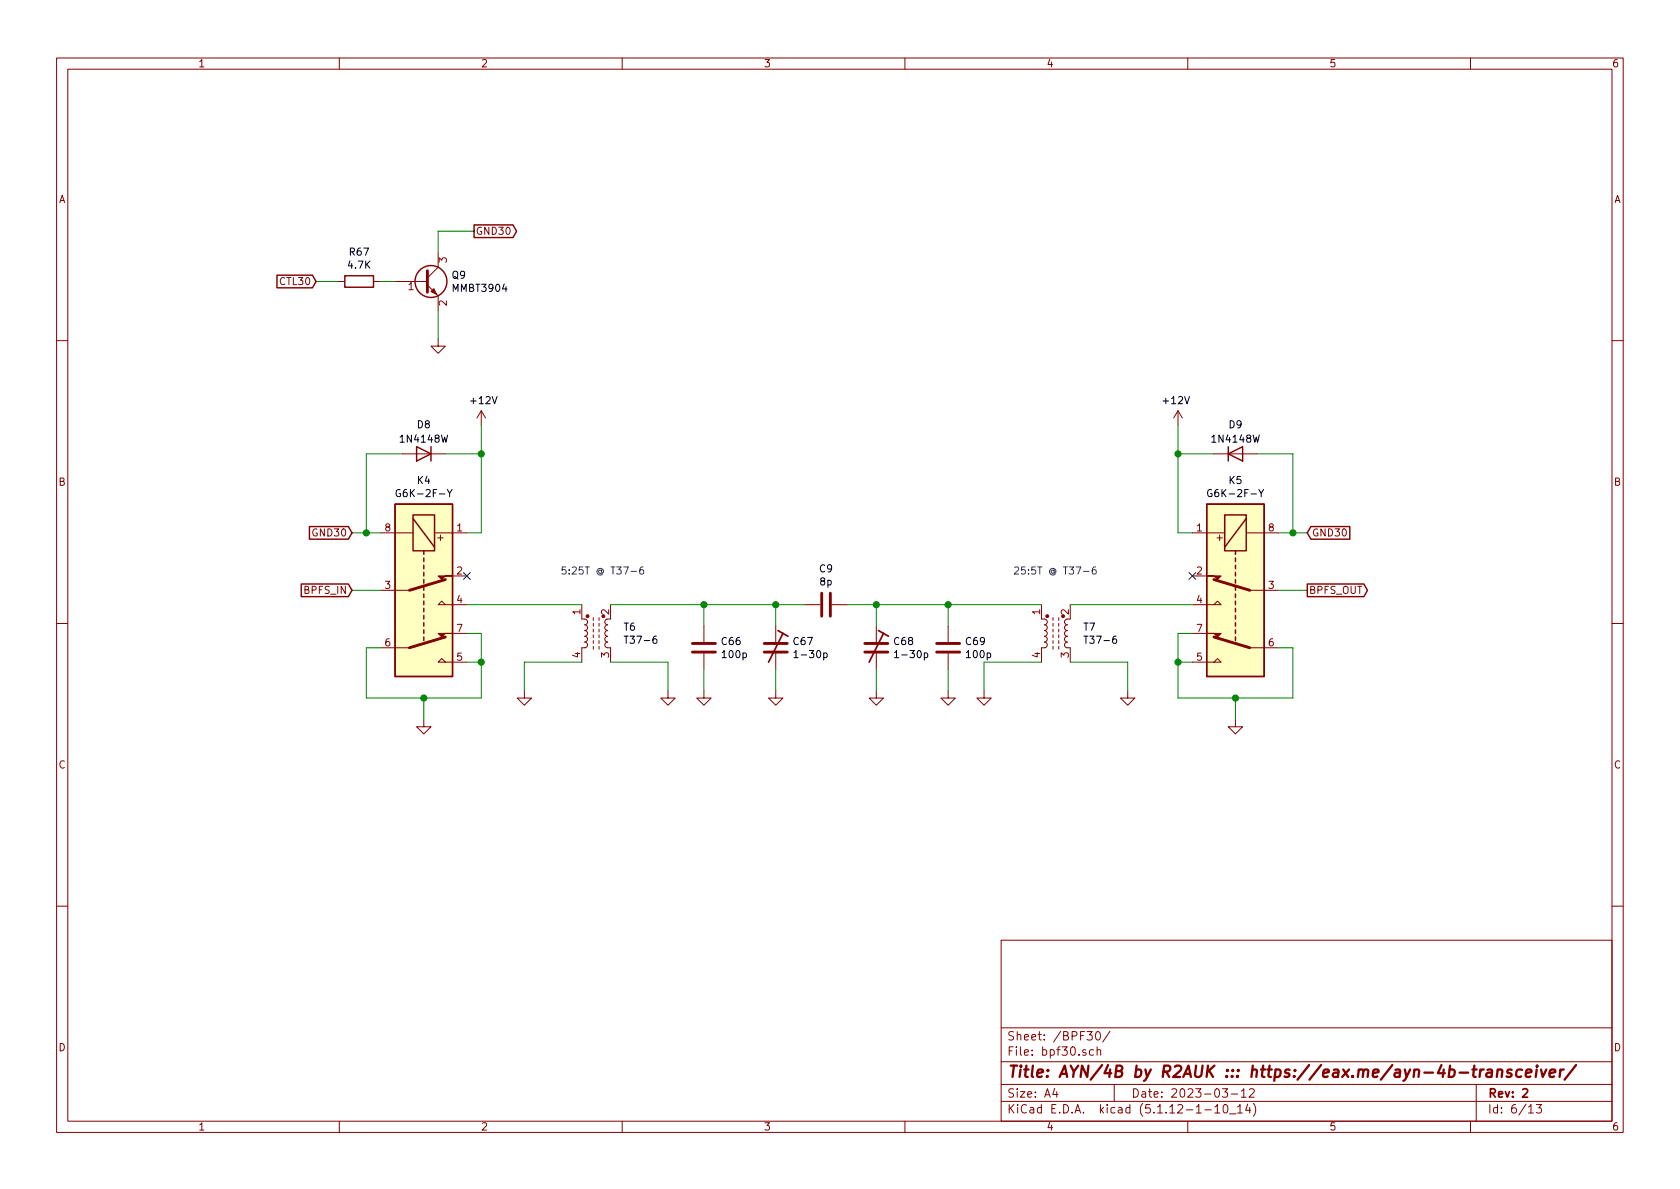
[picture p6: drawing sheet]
EESchema Schematic File Version 4
EELAYER 30 0
EELAYER END
$Descr A4 11693 8268
encoding utf-8
Sheet 6 13
Title "AYN/4B by R2AUK ::: https://eax.me/ayn-4b-transceiver/"
Date "2023-03-12"
Rev "2"
Comp ""
Comment1 ""
Comment2 ""
Comment3 ""
Comment4 ""
$EndDescr
Text GLabel 9100 4100 2    50   Output ~ 0
BPFS_OUT
Text GLabel 2450 4100 0    50   Input ~ 0
BPFS_IN
$Comp
L Relay:G6K-2 K?
U 1 1
P 2950 4100
AR Path="/63A8C8C5" Ref="K?"  Part="1" 
AR Path="/639CF160/63A8C8C5" Ref="K?"  Part="1" 
AR Path="/639F3EE8/63A8C8C5" Ref="K4"  Part="1" 
F 0 "K4" V 2183 4100 50  0000 C CNN
F 1 "G6K-2F-Y" V 2274 4100 50  0000 C CNN
F 2 "Relay_SMD:Relay_DPDT_Omron_G6K-2F-Y" H 2950 4100 50  0001 L CNN
F 3 "http://omronfs.omron.com/en_US/ecb/products/pdf/en-g6k.pdf" H 2950 4100 50  0001 C CNN
	1    2950 4100
	0    1    1    0   
$EndComp
$Comp
L power:GND #PWR?
U 1 1
P 2950 5000
AR Path="/63A8C8CB" Ref="#PWR?"  Part="1" 
AR Path="/639CF160/63A8C8CB" Ref="#PWR?"  Part="1" 
AR Path="/639F3EE8/63A8C8CB" Ref="#PWR0136"  Part="1" 
F 0 "#PWR0136" H 2950 4750 50  0001 C CNN
F 1 "GND" H 2955 4827 50  0001 C CNN
F 2 "" H 2950 5000 50  0001 C CNN
F 3 "" H 2950 5000 50  0001 C CNN
	1    2950 5000
	1    0    0    -1  
$EndComp
Wire Wire Line
	2950 5000 2950 4850
Wire Wire Line
	2950 4850 3350 4850
Wire Wire Line
	3350 4850 3350 4600
Wire Wire Line
	3350 4600 3250 4600
Wire Wire Line
	3350 4600 3350 4400
Wire Wire Line
	3350 4400 3250 4400
Connection ~ 3350 4600
Wire Wire Line
	2950 4850 2550 4850
Wire Wire Line
	2550 4850 2550 4500
Wire Wire Line
	2550 4500 2650 4500
Connection ~ 2950 4850
$Comp
L power:+12V #PWR?
U 1 1
P 3350 2950
AR Path="/63A8C8DC" Ref="#PWR?"  Part="1" 
AR Path="/639CF160/63A8C8DC" Ref="#PWR?"  Part="1" 
AR Path="/639F3EE8/63A8C8DC" Ref="#PWR0126"  Part="1" 
F 0 "#PWR0126" H 3350 2800 50  0001 C CNN
F 1 "+12V" H 3365 3123 50  0000 C CNN
F 2 "" H 3350 2950 50  0001 C CNN
F 3 "" H 3350 2950 50  0001 C CNN
	1    3350 2950
	1    0    0    -1  
$EndComp
$Comp
L Diode:1N4148W D?
U 1 1
P 2950 3150
AR Path="/63A3545E/63A8C8E2" Ref="D?"  Part="1" 
AR Path="/63A8C8E2" Ref="D?"  Part="1" 
AR Path="/639CF160/63A8C8E2" Ref="D?"  Part="1" 
AR Path="/639F3EE8/63A8C8E2" Ref="D8"  Part="1" 
F 0 "D8" H 2950 2950 50  0000 C CNN
F 1 "1N4148W" H 2950 3050 50  0000 C CNN
F 2 "Diode_SMD:D_SOD-123" H 2950 2975 50  0001 C CNN
F 3 "https://www.vishay.com/docs/85748/1n4148w.pdf" H 2950 3150 50  0001 C CNN
	1    2950 3150
	-1   0    0    1   
$EndComp
Wire Wire Line
	3350 2950 3350 3150
Wire Wire Line
	2650 3700 2550 3700
Wire Wire Line
	2550 3700 2550 3150
Wire Wire Line
	2550 3150 2800 3150
Wire Wire Line
	3350 3700 3250 3700
Wire Wire Line
	3100 3150 3350 3150
Connection ~ 3350 3150
Wire Wire Line
	3350 3150 3350 3700
Wire Wire Line
	2450 4100 2650 4100
Text GLabel 2450 3700 0    50   Input ~ 0
GND30
Wire Wire Line
	2450 3700 2550 3700
Connection ~ 2550 3700
$Comp
L Transistor_BJT:MMBT3904 Q?
U 1 1
P 2950 1950
AR Path="/63701EE5/63A8C8F4" Ref="Q?"  Part="1" 
AR Path="/63A8C8F4" Ref="Q?"  Part="1" 
AR Path="/639CF160/63A8C8F4" Ref="Q?"  Part="1" 
AR Path="/639F3EE8/63A8C8F4" Ref="Q9"  Part="1" 
F 0 "Q9" H 3141 1996 50  0000 L CNN
F 1 "MMBT3904" H 3141 1905 50  0000 L CNN
F 2 "Package_TO_SOT_SMD:SOT-23" H 3150 1875 50  0001 L CIN
F 3 "https://www.fairchildsemi.com/datasheets/2N/2N3904.pdf" H 2950 1950 50  0001 L CNN
	1    2950 1950
	1    0    0    -1  
$EndComp
$Comp
L power:GND #PWR?
U 1 1
P 3050 2350
AR Path="/63A8C8FA" Ref="#PWR?"  Part="1" 
AR Path="/639CF160/63A8C8FA" Ref="#PWR?"  Part="1" 
AR Path="/639F3EE8/63A8C8FA" Ref="#PWR0125"  Part="1" 
F 0 "#PWR0125" H 3050 2100 50  0001 C CNN
F 1 "GND" H 3055 2177 50  0001 C CNN
F 2 "" H 3050 2350 50  0001 C CNN
F 3 "" H 3050 2350 50  0001 C CNN
	1    3050 2350
	1    0    0    -1  
$EndComp
Wire Wire Line
	3050 2350 3050 2150
Wire Wire Line
	3050 1750 3050 1600
Text GLabel 2200 1950 0    50   Input ~ 0
CTL30
$Comp
L Device:R R?
U 1 1
P 2500 1950
AR Path="/63A8C903" Ref="R?"  Part="1" 
AR Path="/639CF160/63A8C903" Ref="R?"  Part="1" 
AR Path="/639F3EE8/63A8C903" Ref="R67"  Part="1" 
F 0 "R67" V 2293 1950 50  0000 C CNN
F 1 "4.7K" V 2384 1950 50  0000 C CNN
F 2 "Resistor_SMD:R_0805_2012Metric_Pad1.15x1.40mm_HandSolder" V 2430 1950 50  0001 C CNN
F 3 "~" H 2500 1950 50  0001 C CNN
	1    2500 1950
	0    1    1    0   
$EndComp
Wire Wire Line
	2200 1950 2350 1950
Wire Wire Line
	2650 1950 2750 1950
Text GLabel 3300 1600 2    50   Output ~ 0
GND30
Wire Wire Line
	3300 1600 3050 1600
$Comp
L Relay:G6K-2 K?
U 1 1
P 8600 4100
AR Path="/63A8C90D" Ref="K?"  Part="1" 
AR Path="/639CF160/63A8C90D" Ref="K?"  Part="1" 
AR Path="/639F3EE8/63A8C90D" Ref="K5"  Part="1" 
F 0 "K5" V 7833 4100 50  0000 C CNN
F 1 "G6K-2F-Y" V 7924 4100 50  0000 C CNN
F 2 "Relay_SMD:Relay_DPDT_Omron_G6K-2F-Y" H 8600 4100 50  0001 L CNN
F 3 "http://omronfs.omron.com/en_US/ecb/products/pdf/en-g6k.pdf" H 8600 4100 50  0001 C CNN
	1    8600 4100
	0    -1   1    0   
$EndComp
$Comp
L power:GND #PWR?
U 1 1
P 8600 5000
AR Path="/63A8C913" Ref="#PWR?"  Part="1" 
AR Path="/639CF160/63A8C913" Ref="#PWR?"  Part="1" 
AR Path="/639F3EE8/63A8C913" Ref="#PWR0137"  Part="1" 
F 0 "#PWR0137" H 8600 4750 50  0001 C CNN
F 1 "GND" H 8605 4827 50  0001 C CNN
F 2 "" H 8600 5000 50  0001 C CNN
F 3 "" H 8600 5000 50  0001 C CNN
	1    8600 5000
	-1   0    0    -1  
$EndComp
Wire Wire Line
	8600 5000 8600 4850
Wire Wire Line
	8600 4850 8200 4850
Wire Wire Line
	8200 4850 8200 4600
Wire Wire Line
	8200 4600 8300 4600
Wire Wire Line
	8200 4600 8200 4400
Wire Wire Line
	8200 4400 8300 4400
Connection ~ 8200 4600
Wire Wire Line
	8600 4850 9000 4850
Wire Wire Line
	9000 4850 9000 4500
Wire Wire Line
	9000 4500 8900 4500
Connection ~ 8600 4850
$Comp
L power:+12V #PWR?
U 1 1
P 8200 2950
AR Path="/63A8C924" Ref="#PWR?"  Part="1" 
AR Path="/639CF160/63A8C924" Ref="#PWR?"  Part="1" 
AR Path="/639F3EE8/63A8C924" Ref="#PWR0127"  Part="1" 
F 0 "#PWR0127" H 8200 2800 50  0001 C CNN
F 1 "+12V" H 8215 3123 50  0000 C CNN
F 2 "" H 8200 2950 50  0001 C CNN
F 3 "" H 8200 2950 50  0001 C CNN
	1    8200 2950
	-1   0    0    -1  
$EndComp
$Comp
L Diode:1N4148W D?
U 1 1
P 8600 3150
AR Path="/63A3545E/63A8C92A" Ref="D?"  Part="1" 
AR Path="/63A8C92A" Ref="D?"  Part="1" 
AR Path="/639CF160/63A8C92A" Ref="D?"  Part="1" 
AR Path="/639F3EE8/63A8C92A" Ref="D9"  Part="1" 
F 0 "D9" H 8600 2950 50  0000 C CNN
F 1 "1N4148W" H 8600 3050 50  0000 C CNN
F 2 "Diode_SMD:D_SOD-123" H 8600 2975 50  0001 C CNN
F 3 "https://www.vishay.com/docs/85748/1n4148w.pdf" H 8600 3150 50  0001 C CNN
	1    8600 3150
	1    0    0    1   
$EndComp
Wire Wire Line
	8200 2950 8200 3150
Wire Wire Line
	8900 3700 9000 3700
Wire Wire Line
	9000 3700 9000 3150
Wire Wire Line
	9000 3150 8750 3150
Wire Wire Line
	8200 3700 8300 3700
Wire Wire Line
	8450 3150 8200 3150
Connection ~ 8200 3150
Wire Wire Line
	8200 3150 8200 3700
Wire Wire Line
	9100 4100 8900 4100
Text GLabel 9100 3700 2    50   Input ~ 0
GND30
Wire Wire Line
	9100 3700 9000 3700
Connection ~ 9000 3700
NoConn ~ 3250 4000
NoConn ~ 8300 4000
$Comp
L power:GND #PWR?
U 1 1
P 3650 4800
AR Path="/63A8C944" Ref="#PWR?"  Part="1" 
AR Path="/639CF160/63A8C944" Ref="#PWR?"  Part="1" 
AR Path="/639F3EE8/63A8C944" Ref="#PWR0128"  Part="1" 
F 0 "#PWR0128" H 3650 4550 50  0001 C CNN
F 1 "GND" H 3655 4627 50  0001 C CNN
F 2 "" H 3650 4800 50  0001 C CNN
F 3 "" H 3650 4800 50  0001 C CNN
	1    3650 4800
	1    0    0    -1  
$EndComp
$Comp
L power:GND #PWR?
U 1 1
P 4650 4800
AR Path="/63A8C94A" Ref="#PWR?"  Part="1" 
AR Path="/639CF160/63A8C94A" Ref="#PWR?"  Part="1" 
AR Path="/639F3EE8/63A8C94A" Ref="#PWR0129"  Part="1" 
F 0 "#PWR0129" H 4650 4550 50  0001 C CNN
F 1 "GND" H 4655 4627 50  0001 C CNN
F 2 "" H 4650 4800 50  0001 C CNN
F 3 "" H 4650 4800 50  0001 C CNN
	1    4650 4800
	1    0    0    -1  
$EndComp
Wire Wire Line
	4650 4800 4650 4600
Wire Wire Line
	3650 4800 3650 4600
$Comp
L Device:C C?
U 1 1
P 4900 4500
AR Path="/635E77F3/63A8C954" Ref="C?"  Part="1" 
AR Path="/639CF160/63A8C954" Ref="C?"  Part="1" 
AR Path="/639F3EE8/63A8C954" Ref="C66"  Part="1" 
F 0 "C66" H 5015 4546 50  0000 L CNN
F 1 "100p" H 5015 4455 50  0000 L CNN
F 2 "Capacitor_SMD:C_0805_2012Metric_Pad1.15x1.40mm_HandSolder" H 4938 4350 50  0001 C CNN
F 3 "~" H 4900 4500 50  0001 C CNN
	1    4900 4500
	1    0    0    -1  
$EndComp
$Comp
L power:GND #PWR?
U 1 1
P 4900 4800
AR Path="/635E77F3/63A8C95A" Ref="#PWR?"  Part="1" 
AR Path="/639CF160/63A8C95A" Ref="#PWR?"  Part="1" 
AR Path="/639F3EE8/63A8C95A" Ref="#PWR0130"  Part="1" 
F 0 "#PWR0130" H 4900 4550 50  0001 C CNN
F 1 "GND" H 4905 4627 50  0001 C CNN
F 2 "" H 4900 4800 50  0001 C CNN
F 3 "" H 4900 4800 50  0001 C CNN
	1    4900 4800
	1    0    0    -1  
$EndComp
Wire Wire Line
	4900 4800 4900 4650
Wire Wire Line
	4900 4350 4900 4200
$Comp
L Device:CTRIM C?
U 1 1
P 5400 4500
AR Path="/639CF160/63A8C963" Ref="C?"  Part="1" 
AR Path="/639F3EE8/63A8C963" Ref="C67"  Part="1" 
F 0 "C67" H 5515 4546 50  0000 L CNN
F 1 "1-30p" H 5515 4455 50  0000 L CNN
F 2 "My_Library:C_Trim_THD_L7.0mm_W6.5mm_P5.00mm" H 5400 4500 50  0001 C CNN
F 3 "~" H 5400 4500 50  0001 C CNN
	1    5400 4500
	1    0    0    -1  
$EndComp
$Comp
L power:GND #PWR?
U 1 1
P 5400 4800
AR Path="/635E77F3/63A8C969" Ref="#PWR?"  Part="1" 
AR Path="/639CF160/63A8C969" Ref="#PWR?"  Part="1" 
AR Path="/639F3EE8/63A8C969" Ref="#PWR0131"  Part="1" 
F 0 "#PWR0131" H 5400 4550 50  0001 C CNN
F 1 "GND" H 5405 4627 50  0001 C CNN
F 2 "" H 5400 4800 50  0001 C CNN
F 3 "" H 5400 4800 50  0001 C CNN
	1    5400 4800
	1    0    0    -1  
$EndComp
Wire Wire Line
	5400 4800 5400 4650
Wire Wire Line
	5400 4350 5400 4200
Wire Wire Line
	5400 4200 4900 4200
Connection ~ 4900 4200
$Comp
L power:GND #PWR?
U 1 1
P 7850 4800
AR Path="/63A8C981" Ref="#PWR?"  Part="1" 
AR Path="/639CF160/63A8C981" Ref="#PWR?"  Part="1" 
AR Path="/639F3EE8/63A8C981" Ref="#PWR0135"  Part="1" 
F 0 "#PWR0135" H 7850 4550 50  0001 C CNN
F 1 "GND" H 7855 4627 50  0001 C CNN
F 2 "" H 7850 4800 50  0001 C CNN
F 3 "" H 7850 4800 50  0001 C CNN
	1    7850 4800
	-1   0    0    -1  
$EndComp
$Comp
L power:GND #PWR?
U 1 1
P 6850 4800
AR Path="/63A8C987" Ref="#PWR?"  Part="1" 
AR Path="/639CF160/63A8C987" Ref="#PWR?"  Part="1" 
AR Path="/639F3EE8/63A8C987" Ref="#PWR0134"  Part="1" 
F 0 "#PWR0134" H 6850 4550 50  0001 C CNN
F 1 "GND" H 6855 4627 50  0001 C CNN
F 2 "" H 6850 4800 50  0001 C CNN
F 3 "" H 6850 4800 50  0001 C CNN
	1    6850 4800
	-1   0    0    -1  
$EndComp
Wire Wire Line
	6850 4800 6850 4600
Wire Wire Line
	7850 4800 7850 4600
$Comp
L Device:C C?
U 1 1
P 6600 4500
AR Path="/635E77F3/63A8C991" Ref="C?"  Part="1" 
AR Path="/639CF160/63A8C991" Ref="C?"  Part="1" 
AR Path="/639F3EE8/63A8C991" Ref="C69"  Part="1" 
F 0 "C69" H 6715 4546 50  0000 L CNN
F 1 "100p" H 6715 4455 50  0000 L CNN
F 2 "Capacitor_SMD:C_0805_2012Metric_Pad1.15x1.40mm_HandSolder" H 6638 4350 50  0001 C CNN
F 3 "~" H 6600 4500 50  0001 C CNN
	1    6600 4500
	1    0    0    -1  
$EndComp
$Comp
L power:GND #PWR?
U 1 1
P 6600 4800
AR Path="/635E77F3/63A8C997" Ref="#PWR?"  Part="1" 
AR Path="/639CF160/63A8C997" Ref="#PWR?"  Part="1" 
AR Path="/639F3EE8/63A8C997" Ref="#PWR0133"  Part="1" 
F 0 "#PWR0133" H 6600 4550 50  0001 C CNN
F 1 "GND" H 6605 4627 50  0001 C CNN
F 2 "" H 6600 4800 50  0001 C CNN
F 3 "" H 6600 4800 50  0001 C CNN
	1    6600 4800
	-1   0    0    -1  
$EndComp
Wire Wire Line
	6600 4800 6600 4650
Wire Wire Line
	6600 4350 6600 4200
$Comp
L Device:CTRIM C?
U 1 1
P 6100 4500
AR Path="/639CF160/63A8C9A0" Ref="C?"  Part="1" 
AR Path="/639F3EE8/63A8C9A0" Ref="C68"  Part="1" 
F 0 "C68" H 6215 4546 50  0000 L CNN
F 1 "1-30p" H 6215 4455 50  0000 L CNN
F 2 "My_Library:C_Trim_THD_L7.0mm_W6.5mm_P5.00mm" H 6100 4500 50  0001 C CNN
F 3 "~" H 6100 4500 50  0001 C CNN
	1    6100 4500
	1    0    0    -1  
$EndComp
$Comp
L power:GND #PWR?
U 1 1
P 6100 4800
AR Path="/635E77F3/63A8C9A6" Ref="#PWR?"  Part="1" 
AR Path="/639CF160/63A8C9A6" Ref="#PWR?"  Part="1" 
AR Path="/639F3EE8/63A8C9A6" Ref="#PWR0132"  Part="1" 
F 0 "#PWR0132" H 6100 4550 50  0001 C CNN
F 1 "GND" H 6105 4627 50  0001 C CNN
F 2 "" H 6100 4800 50  0001 C CNN
F 3 "" H 6100 4800 50  0001 C CNN
	1    6100 4800
	-1   0    0    -1  
$EndComp
Wire Wire Line
	6100 4800 6100 4650
Wire Wire Line
	6100 4350 6100 4200
Wire Wire Line
	6100 4200 6600 4200
Connection ~ 6600 4200
Text Notes 3900 4000 0    50   ~ 0
5:25T @ T37-6
Text Notes 7050 4000 0    50   ~ 0
25:5T @ T37-6
$Comp
L Device:L_Core_Ferrite_Coupled_1423 T?
U 1 1
P 4150 4400
AR Path="/639CF160/63D09D05" Ref="T?"  Part="1" 
AR Path="/639F3EE8/63D09D05" Ref="T6"  Part="1" 
F 0 "T6" V 4104 4212 50  0000 R CNN
F 1 "T37-6" V 4195 4212 50  0000 R CNN
F 2 "Package_DIP:DIP-4_W7.62mm" H 4150 4400 50  0001 C CNN
F 3 "~" H 4150 4400 50  0001 C CNN
	1    4150 4400
	0    -1   1    0   
$EndComp
$Comp
L Device:L_Core_Ferrite_Coupled_1423 T?
U 1 1
P 7350 4400
AR Path="/639CF160/63D0BA8A" Ref="T?"  Part="1" 
AR Path="/639F3EE8/63D0BA8A" Ref="T7"  Part="1" 
F 0 "T7" V 7304 4212 50  0000 R CNN
F 1 "T37-6" V 7395 4212 50  0000 R CNN
F 2 "Package_DIP:DIP-4_W7.62mm" H 7350 4400 50  0001 C CNN
F 3 "~" H 7350 4400 50  0001 C CNN
	1    7350 4400
	0    -1   1    0   
$EndComp
Wire Wire Line
	7450 4200 8300 4200
Wire Wire Line
	7450 4600 7850 4600
Wire Wire Line
	6850 4600 7250 4600
Wire Wire Line
	6600 4200 7250 4200
Wire Wire Line
	4250 4600 4650 4600
Wire Wire Line
	4250 4200 4900 4200
Wire Wire Line
	3250 4200 4050 4200
Wire Wire Line
	3650 4600 4050 4600
$Comp
L Device:C C?
U 1 1
P 5750 4200
AR Path="/638B3032/63D52055" Ref="C?"  Part="1" 
AR Path="/63A3545E/63D52055" Ref="C?"  Part="1" 
AR Path="/63701EE5/63D52055" Ref="C?"  Part="1" 
AR Path="/639CF160/63D52055" Ref="C?"  Part="1" 
AR Path="/639F3EE8/63D52055" Ref="C9"  Part="1" 
F 0 "C9" V 5498 4200 50  0000 C CNN
F 1 "8p" V 5589 4200 50  0000 C CNN
F 2 "Capacitor_SMD:C_0805_2012Metric_Pad1.15x1.40mm_HandSolder" H 5788 4050 50  0001 C CNN
F 3 "~" H 5750 4200 50  0001 C CNN
	1    5750 4200
	0    1    1    0   
$EndComp
Wire Wire Line
	6100 4200 5900 4200
Connection ~ 6100 4200
Wire Wire Line
	5600 4200 5400 4200
Connection ~ 5400 4200
$EndSCHEMATC
